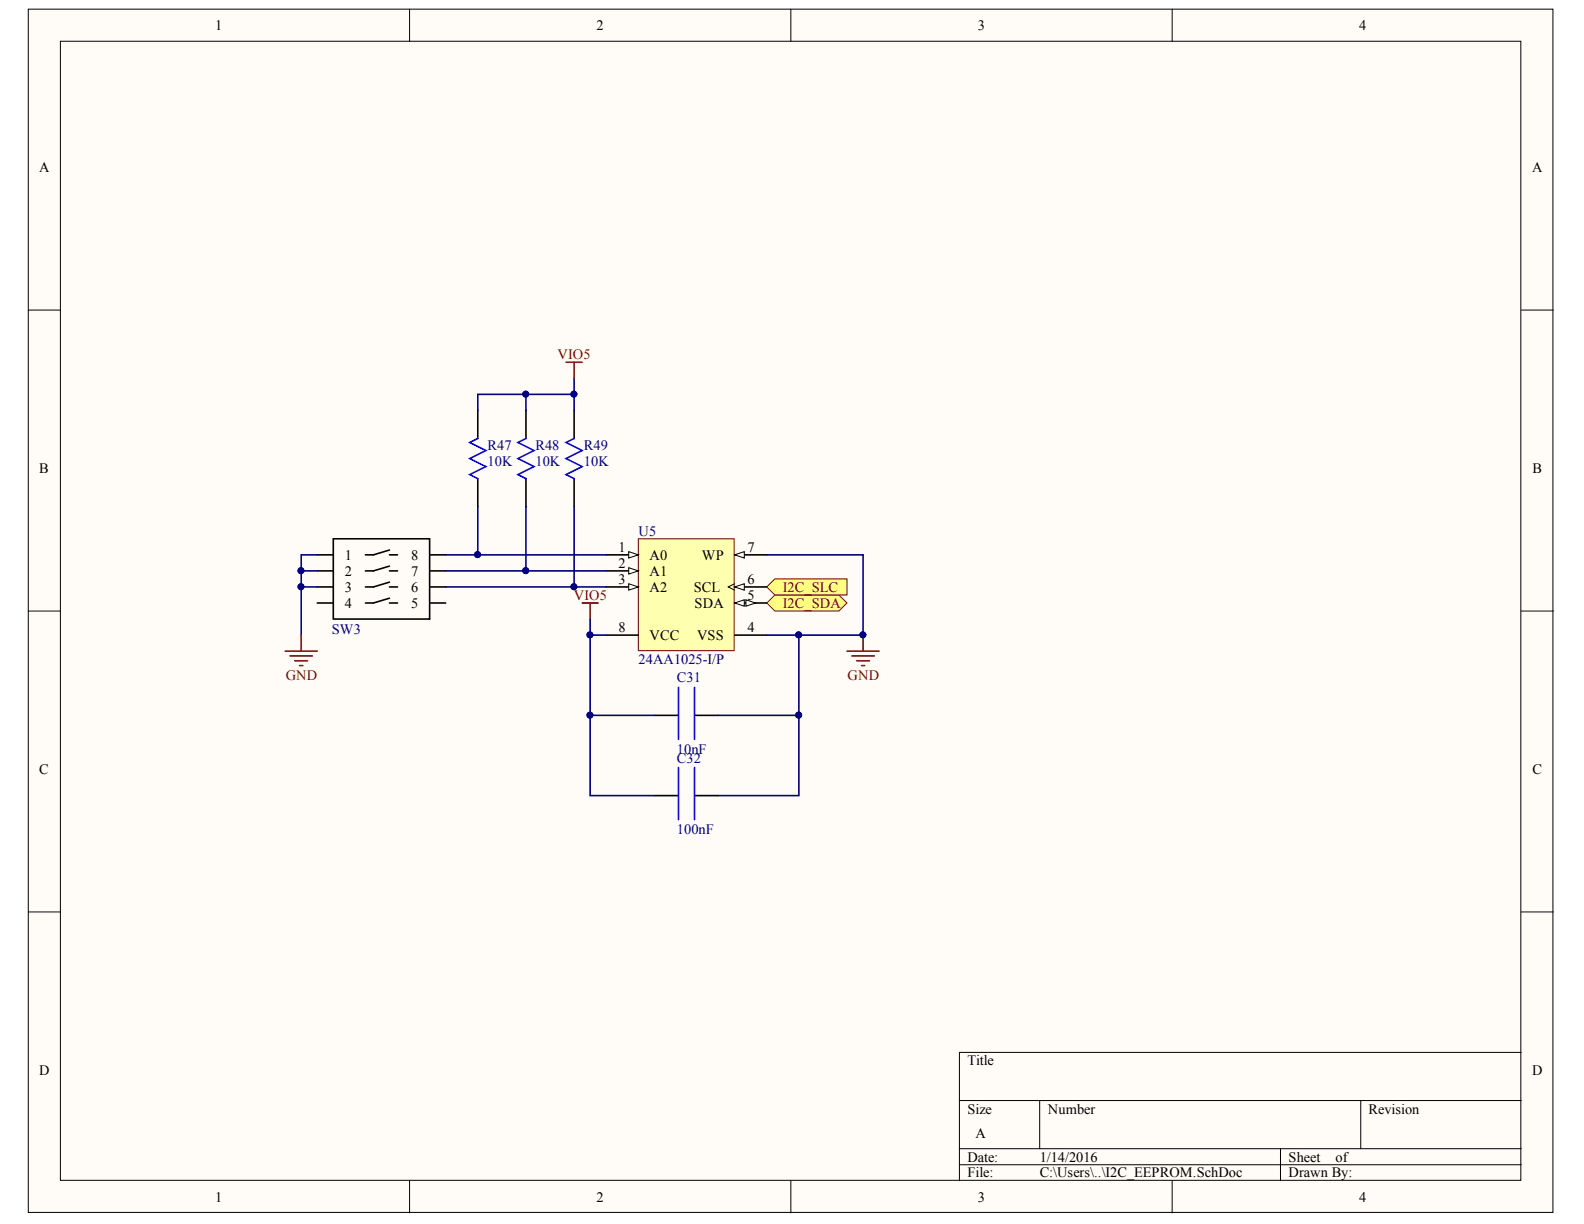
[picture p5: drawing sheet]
<svg xmlns="http://www.w3.org/2000/svg" width="279mm" height="216mm" viewBox="0 0 279 216" stroke-linecap="round" stroke-linejoin="round" font-family="sans-serif">
<g fill="#fffcf8" stroke="#000" stroke-width=".18">
<path d="M5 1.6h268.9v212.3h-268.9z"/>
<path d="M10.7 7.3h257.6v200.9h-257.6z"/>
</g>
<g fill="none" stroke="#000" stroke-width=".18">
<path d="M72.2 1.6v5.7M139.5 1.6v5.7M206.8 1.6v5.7M5 54.7h5.7M268.3 54.7h5.7M5 107.8h5.7M268.3 107.8h5.7M5 160.9h5.7M268.3 160.9h5.7M169.2 194.1h99.1M183.4 194.1v8.5M240 194.1v8.5"/>
<path d="M268.3 185.6h-99.1v22.7M72.2 208.3v5.6M139.5 208.3v5.6M169.2 202.6h99.1M169.2 205.4h99.1M206.8 208.3v5.6M225.9 202.6v5.7"/>
</g>
<g fill="none" stroke="#000" stroke-width=".28">
<path d="M84.3 72.4v4.9M92.8 72.4v4.9M101.3 72.4v4.9M56 97.9h2.8M58.8 95h17v14.2h-17zM68.7 97l-2.8 .9h-1.4M68.7 97.9h1.4M68.7 99.9l-2.8 .8h-1.4M75.8 97.9h2.8M84.3 84.4v5M92.8 84.4v5M101.3 84.4v5"/>
<path d="M56 100.7h2.8M56 103.5h2.8M56 106.4h2.8M68.7 100.7h1.4M68.7 102.7l-2.8 .8h-1.4M68.7 103.5h1.4M68.7 105.5l-2.8 .9h-1.4M68.7 106.4h1.4M75.8 100.7h2.8M75.8 103.5h2.8M75.8 106.4h2.8"/>
</g>
<path d="M84.3 72.4v-2.8h17v2.8M92.8 69.6v2.8M101.3 66.7v2.9M56 97.9h-2.9v14.1M84.3 89.4v8.5M92.8 89.4v11.3M101.3 89.4v14.1M53.1 100.7h2.9M53.1 103.5h2.9" fill="none" stroke="#000080" stroke-width=".28"/>
<g fill="#000080" stroke="#000080" stroke-width=".18">
<circle cx="53.1" cy="100.7" r=".52"/>
<circle cx="53.1" cy="103.5" r=".52"/>
<circle cx="92.7" cy="69.5" r=".52"/>
<circle cx="101.2" cy="69.5" r=".52"/>
<circle cx="84.2" cy="97.8" r=".52"/>
<circle cx="92.7" cy="100.7" r=".52"/>
<circle cx="101.2" cy="103.5" r=".52"/>
</g>
<path d="M99.9 63.9h2.8M101.3 63.9v2.8M50.3 114.9h5.7M51.1 115.7h4M52 116.6h2.3M52.8 117.4h.6M53.1 112v2.9" fill="none" stroke="#800000" stroke-width=".28"/>
<path d="M84.3 77.3l-1.4 .8 2.8 1.4-2.8 1.4 2.8 1.4-2.8 1.4 1.4 .7M92.8 77.3l-1.4 .8 2.8 1.4-2.8 1.4 2.8 1.4-2.8 1.4 1.4 .7M101.3 77.3l-1.4 .8 2.8 1.4-2.8 1.4 2.8 1.4-2.8 1.4 1.4 .7" fill="none" stroke="#00f" stroke-width=".28"/>
<g fill="#ffff80" stroke="#800000" stroke-width=".18">
<path d="M135.2 106.4l1.5-1.5h11.3l1.4 1.5-1.4 1.4h-11.3z" fill-rule="evenodd"/>
<path d="M135.2 103.5l1.5-1.4h12.7v2.8h-12.7z" fill-rule="evenodd"/>
</g>
<path d="M112.6 95h16.9v19.8h-16.9z" fill="#ffffb0" stroke="#800000" stroke-width=".18"/>
<path d="M106.9 97.9h5.7" fill="none" stroke="#000" stroke-width=".28"/>
<path d="M110.9 97.3l1.7 .6-1.7 .5z" fill="#fffcf8" stroke="#000" stroke-width=".18"/>
<path d="M129.6 106.4h5.6" fill="none" stroke="#000" stroke-width=".28"/>
<g fill="#fffcf8" stroke="#000" stroke-width=".18">
<path d="M129.6 106.4l1.7-.6v1.1z"/>
<path d="M131.6 105.8l1.7 .6-1.7 .5z"/>
</g>
<path d="M106.9 103.5h5.7" fill="none" stroke="#000" stroke-width=".28"/>
<path d="M110.9 103l1.7 .5-1.7 .6z" fill="#fffcf8" stroke="#000" stroke-width=".18"/>
<path d="M106.9 100.7h5.7" fill="none" stroke="#000" stroke-width=".28"/>
<path d="M110.9 100.1l1.7 .6-1.7 .6z" fill="#fffcf8" stroke="#000" stroke-width=".18"/>
<path d="M129.6 97.9h5.6" fill="none" stroke="#000" stroke-width=".28"/>
<path d="M129.6 97.9l1.7-.6v1.1z" fill="#fffcf8" stroke="#000" stroke-width=".18"/>
<path d="M129.6 112h5.6M129.6 103.5h5.6" fill="none" stroke="#000" stroke-width=".28"/>
<path d="M129.6 103l-1.1 .5 1.1 .6" fill="none" stroke="#000" stroke-width=".18"/>
<path d="M129.6 103.5l1.7-.5v1.1z" fill="#fffcf8" stroke="#000" stroke-width=".18"/>
<path d="M106.9 112h5.7M115.4 126.2h4.3M122.5 126.2h4.3M115.4 140.3h4.3M122.5 140.3h4.3" fill="none" stroke="#000" stroke-width=".28"/>
<path d="M78.6 97.9h28.3M135.2 97.9h17v14.1h-17M78.6 103.5h28.3M78.6 100.7h28.3M104.1 109.2v2.8h2.8M104.1 112v28.3h11.3M140.9 112v14.2h-14.1M104.1 126.2h11.3M140.9 126.2v14.1h-14.1" fill="none" stroke="#000080" stroke-width=".28"/>
<g fill="#000080" stroke="#000080" stroke-width=".18">
<circle cx="101.2" cy="103.5" r=".52"/>
<circle cx="92.7" cy="100.7" r=".52"/>
<circle cx="84.2" cy="97.8" r=".52"/>
<circle cx="104.1" cy="112" r=".52"/>
<circle cx="152.2" cy="112" r=".52"/>
<circle cx="140.9" cy="112" r=".52"/>
<circle cx="104.1" cy="126.1" r=".52"/>
<circle cx="140.9" cy="126.1" r=".52"/>
</g>
<path d="M102.7 106.4h2.8M104.1 106.4v2.8M149.4 114.9h5.7M150.3 115.7h3.9M151.1 116.6h2.3M152 117.4h.5M152.2 112v2.9" fill="none" stroke="#800000" stroke-width=".28"/>
<path d="M119.7 121.2v9.2M119.7 135.4v9.2M122.5 121.2v9.2M122.5 135.4v9.2" fill="none" stroke="#00f" stroke-width=".28"/>
<g font-size="2.5">
<text x="38" y="5.3">1</text>
<text x="105.2" y="5.3">2</text>
<text x="172.5" y="5.3">3</text>
<text x="239.7" y="5.3">4</text>
<text x="6.9" y="30.4">A</text>
<text x="270.2" y="30.4">A</text>
<text x="6.9" y="83.5">B</text>
<text x="270.3" y="83.5">B</text>
<text x="60.8" y="98.7">1</text>
<text x="60.8" y="101.6">2</text>
<text x="72.6" y="101.6">7</text>
<text x="72.6" y="98.7">8</text>
<text x="109.1" y="97.3">1</text>
<text x="109.1" y="100.2">2</text>
<text x="114.6" y="98.7">A0</text>
<text x="114.6" y="101.6">A1</text>
<text x="123.8" y="98.7">WP</text>
<text x="131.8" y="97.3">7</text>
<text x="60.8" y="104.4">3</text>
<text x="60.8" y="107.3">4</text>
<text x="72.6" y="107.3">5</text>
<text x="72.6" y="104.4">6</text>
<text x="109.1" y="103">3</text>
<text x="114.6" y="104.4">A2</text>
<text x="122.4" y="104.4">SCL</text>
<text x="122.5" y="107.3">SDA</text>
<text x="131.8" y="105.8">5</text>
<text x="131.8" y="103">6</text>
<text x="109.1" y="111.5">8</text>
<text x="114.6" y="112.9">VCC</text>
<text x="122.9" y="112.9">VSS</text>
<text x="131.8" y="111.5">4</text>
<text x="6.9" y="136.6">C</text>
<text x="270.3" y="136.6">C</text>
<text x="6.9" y="189.7">D</text>
<text x="170.6" y="187.9">Title</text>
<text x="270.2" y="189.7">D</text>
<text x="170.6" y="196.4">Size</text>
<text x="184.8" y="196.4">Number</text>
<text x="241.4" y="196.4">Revision</text>
<text x="172.1" y="200.7">A</text>
<text x="170.6" y="204.9">Date:</text>
<text x="170.6" y="207.7">File:</text>
<text x="183.4" y="204.9">1/14/2016</text>
<text x="183.4" y="207.7">C:\Users\..\I2C_EEPROM.SchDoc</text>
<text x="227.3" y="204.9">Sheet</text>
<text x="227.3" y="207.7">Drawn By:</text>
<text x="235.6" y="204.9">of</text>
<text x="38" y="212">1</text>
<text x="105.2" y="212">2</text>
<text x="172.5" y="212">3</text>
<text x="239.7" y="212">4</text>
</g>
<g font-size="2.5" fill="#800000">
<text x="98.3" y="63.3">VIO5</text>
<text x="101.2" y="105.8">VIO5</text>
<text x="138.1" y="107.3">I2C_SDA</text>
<text x="138.1" y="104.4">I2C_SLC</text>
<text x="50.4" y="119.9">GND</text>
<text x="149.5" y="119.9">GND</text>
</g>
<g font-size="2.5" fill="#000080">
<text x="86" y="82.2">10K</text>
<text x="86" y="79.4">R47</text>
<text x="94.5" y="82.2">10K</text>
<text x="94.5" y="79.4">R48</text>
<text x="103" y="82.2">10K</text>
<text x="103" y="79.4">R49</text>
<text x="112.6" y="94.5">U5</text>
<text x="58.5" y="111.7">SW3</text>
<text x="112.6" y="117.2">24AA1025-I/P</text>
<text x="119.4" y="120.4">C31</text>
<text x="119.4" y="133">10nF</text>
<text x="119.4" y="134.6">C32</text>
<text x="119.4" y="147.2">100nF</text>
</g>
</svg>
